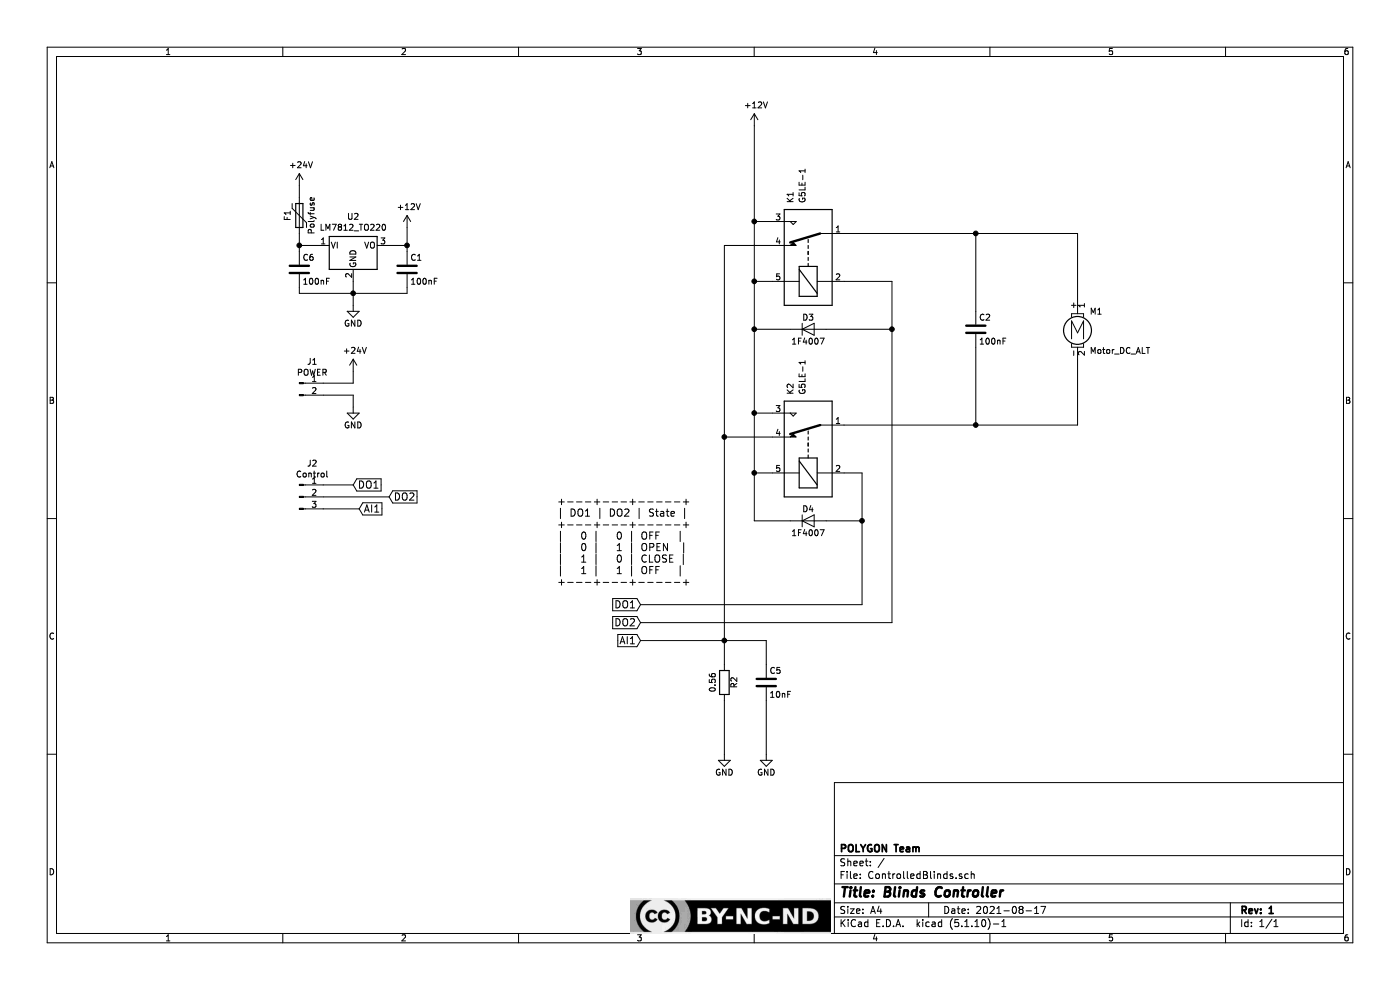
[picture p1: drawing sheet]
EESchema Schematic File Version 4
EELAYER 30 0
EELAYER END
$Descr A4 11693 8268
encoding utf-8
Sheet 1 1
Title "Blinds Controller"
Date "2021-08-17"
Rev "1"
Comp "POLYGON Team"
Comment1 ""
Comment2 ""
Comment3 ""
Comment4 ""
$EndDescr
$Comp
L ControlledBlinds-rescue:G5LE-1-Relay1 K1
U 1 1
P 6750 2150
F 0 "K1" H 7200 2300 50  0000 L CNN
F 1 "G5LE-1" H 7200 2200 50  0000 L CNN
F 2 "Relay_THT:Relay_SPDT_Omron-G5LE-1" H 7200 2100 50  0001 L CNN
F 3 "" H 6750 1750 50  0001 C CNN
	1    6750 2150
	0    -1   -1   0   
$EndComp
$Comp
L ControlledBlinds-rescue:G5LE-1-Relay1 K2
U 1 1
P 6750 3750
F 0 "K2" H 7200 3900 50  0000 L CNN
F 1 "G5LE-1" H 7200 3800 50  0000 L CNN
F 2 "Relay_THT:Relay_SPDT_Omron-G5LE-1" H 7200 3700 50  0001 L CNN
F 3 "" H 6750 3350 50  0001 C CNN
	1    6750 3750
	0    -1   -1   0   
$EndComp
$Comp
L ControlledBlinds-rescue:GND-power1 #PWR01
U 1 1
P 6050 6300
F 0 "#PWR01" H 6050 6050 50  0001 C CNN
F 1 "GND" H 6050 6150 50  0000 C CNN
F 2 "" H 6050 6300 50  0001 C CNN
F 3 "" H 6050 6300 50  0001 C CNN
	1    6050 6300
	1    0    0    -1  
$EndComp
$Comp
L ControlledBlinds-rescue:Motor_DC_ALT-Motor1 M1
U 1 1
P 9000 2700
F 0 "M1" H 9100 2800 50  0000 L CNN
F 1 "Motor_DC_ALT" H 9100 2500 50  0000 L TNN
F 2 "Connector_Phoenix_MSTB:PhoenixContact_MSTBA_2,5_2-G-5,08_1x02_P5.08mm_Horizontal" H 9000 2610 50  0001 C CNN
F 3 "" H 9000 2610 50  0001 C CNN
	1    9000 2700
	1    0    0    -1  
$EndComp
Text Notes 4650 4900 0    60   ~ 0
+---+---+-----+\n| DO1 | DO2 | State |\n+---+---+-----+\n|   0 |   0 | OFF   |\n|   0 |   1 | OPEN  |\n|   1 |   0 | CLOSE |\n|   1 |   1 | OFF   |\n+---+---+-----+
$Comp
L ControlledBlinds-rescue:Polyfuse-device F1
U 1 1
P 2500 1800
F 0 "F1" V 2400 1800 50  0000 C CNN
F 1 "Polyfuse" V 2600 1800 50  0000 C CNN
F 2 "Fuse:Fuseholder_TR5_Littelfuse_No560_No460" H 2550 1600 50  0001 L CNN
F 3 "" H 2500 1800 50  0001 C CNN
	1    2500 1800
	1    0    0    -1  
$EndComp
Text GLabel 5350 5050 0    60   Input ~ 0
DO1
Text GLabel 5350 5200 0    60   Input ~ 0
DO2
$Comp
L ControlledBlinds-rescue:GND-power1 #PWR05
U 1 1
P 2950 3400
F 0 "#PWR05" H 2950 3150 50  0001 C CNN
F 1 "GND" H 2950 3250 50  0000 C CNN
F 2 "" H 2950 3400 50  0001 C CNN
F 3 "" H 2950 3400 50  0001 C CNN
	1    2950 3400
	1    0    0    -1  
$EndComp
Wire Wire Line
	6450 3650 6050 3650
Wire Wire Line
	6450 2050 6050 2050
Wire Wire Line
	6300 3450 6450 3450
Wire Wire Line
	6300 1850 6300 2350
Wire Wire Line
	6300 2350 6300 2750
Wire Wire Line
	6300 2750 6300 3450
Wire Wire Line
	6300 3450 6300 3950
Wire Wire Line
	6300 3950 6300 4350
Wire Wire Line
	6450 1850 6300 1850
Connection ~ 6300 1850
Wire Wire Line
	6300 2350 6450 2350
Wire Wire Line
	6300 3950 6450 3950
Wire Wire Line
	7200 3950 7200 4350
Wire Wire Line
	7200 4350 7200 5050
Wire Wire Line
	7200 3950 7050 3950
Wire Wire Line
	7050 2350 7450 2350
Wire Wire Line
	7450 2350 7450 2750
Wire Wire Line
	7450 2750 7450 5200
Wire Wire Line
	8150 3550 8150 2900
Wire Wire Line
	8150 1950 8150 2600
Connection ~ 6300 2350
Connection ~ 6300 3450
Connection ~ 6300 3950
Wire Wire Line
	2700 3200 2950 3200
Wire Wire Line
	2700 3300 2950 3300
Wire Wire Line
	6300 4350 6600 4350
Wire Wire Line
	6900 4350 7200 4350
Connection ~ 7200 4350
Wire Wire Line
	6300 2750 6600 2750
Connection ~ 6300 2750
Wire Wire Line
	6900 2750 7450 2750
Connection ~ 7450 2750
Text GLabel 2950 4050 2    60   Input ~ 0
DO1
Text GLabel 3250 4150 2    60   Input ~ 0
DO2
Wire Wire Line
	9000 1950 9000 2500
Wire Wire Line
	9000 3550 9000 3000
Wire Wire Line
	2950 3300 2950 3400
Wire Wire Line
	2950 3200 2950 3100
Wire Wire Line
	7200 5050 5350 5050
Wire Wire Line
	7450 5200 5350 5200
Wire Wire Line
	6050 5850 6050 6300
Text GLabel 5350 5350 0    60   Input ~ 0
AI1
Wire Wire Line
	5350 5350 6050 5350
Connection ~ 6050 5350
Wire Wire Line
	6050 5350 6050 5550
$Comp
L ControlledBlinds-rescue:R-device R2
U 1 1
P 6050 5700
F 0 "R2" V 6130 5700 50  0000 C CNN
F 1 "0.56" V 5950 5700 50  0000 C CNN
F 2 "Resistor_THT:R_Axial_Power_L25.0mm_W6.4mm_P27.94mm" V 5980 5700 50  0001 C CNN
F 3 "" H 6050 5700 50  0001 C CNN
	1    6050 5700
	1    0    0    -1  
$EndComp
Text GLabel 3000 4250 2    60   Input ~ 0
AI1
$Comp
L Connector:Conn_01x02_Male J1
U 1 1
P 2500 3200
F 0 "J1" H 2608 3381 50  0000 C CNN
F 1 "POWER" H 2608 3290 50  0000 C CNN
F 2 "Connector_Phoenix_MSTB:PhoenixContact_MSTBA_2,5_2-G_1x02_P5.00mm_Horizontal" H 2500 3200 50  0001 C CNN
F 3 "~" H 2500 3200 50  0001 C CNN
	1    2500 3200
	1    0    0    -1  
$EndComp
$Comp
L ControlledBlinds-rescue:LM7812_TO220-regul U2
U 1 1
P 2950 2050
F 0 "U2" H 2950 2292 50  0000 C CNN
F 1 "LM7812_TO220" H 2950 2201 50  0000 C CNN
F 2 "Package_TO_SOT_THT:TO-220-3_Horizontal_TabDown" H 2950 2275 50  0001 C CIN
F 3 "http://www.fairchildsemi.com/ds/LM/LM7805.pdf" H 2950 2000 50  0001 C CNN
	1    2950 2050
	1    0    0    -1  
$EndComp
$Comp
L power:+24V #PWR02
U 1 1
P 2500 1550
F 0 "#PWR02" H 2500 1400 50  0001 C CNN
F 1 "+24V" H 2515 1723 50  0000 C CNN
F 2 "" H 2500 1550 50  0001 C CNN
F 3 "" H 2500 1550 50  0001 C CNN
	1    2500 1550
	1    0    0    -1  
$EndComp
$Comp
L power:+12V #PWR07
U 1 1
P 3400 1900
F 0 "#PWR07" H 3400 1750 50  0001 C CNN
F 1 "+12V" H 3415 2073 50  0000 C CNN
F 2 "" H 3400 1900 50  0001 C CNN
F 3 "" H 3400 1900 50  0001 C CNN
	1    3400 1900
	1    0    0    -1  
$EndComp
Wire Wire Line
	3250 2050 3400 2050
Wire Wire Line
	3400 2050 3400 1900
Wire Wire Line
	2650 2050 2500 2050
$Comp
L ControlledBlinds-rescue:GND-power1 #PWR06
U 1 1
P 2950 2550
F 0 "#PWR06" H 2950 2300 50  0001 C CNN
F 1 "GND" H 2950 2400 50  0000 C CNN
F 2 "" H 2950 2550 50  0001 C CNN
F 3 "" H 2950 2550 50  0001 C CNN
	1    2950 2550
	1    0    0    -1  
$EndComp
$Comp
L ControlledBlinds-rescue:C-device C6
U 1 1
P 2500 2250
F 0 "C6" H 2525 2350 50  0000 L CNN
F 1 "100nF" H 2525 2150 50  0000 L CNN
F 2 "Capacitor_SMD:C_0805_2012Metric" H 2538 2100 50  0001 C CNN
F 3 "" H 2500 2250 50  0001 C CNN
	1    2500 2250
	1    0    0    -1  
$EndComp
Wire Wire Line
	2500 2050 2500 2100
Wire Wire Line
	2500 2400 2500 2450
Wire Wire Line
	2500 2450 2950 2450
Wire Wire Line
	3400 2450 3400 2400
Wire Wire Line
	2950 2550 2950 2450
Connection ~ 2950 2450
Wire Wire Line
	2950 2450 3400 2450
Wire Wire Line
	2950 2350 2950 2450
Wire Wire Line
	3400 2100 3400 2050
Connection ~ 3400 2050
$Comp
L power:+24V #PWR04
U 1 1
P 2950 3100
F 0 "#PWR04" H 2950 2950 50  0001 C CNN
F 1 "+24V" H 2965 3273 50  0000 C CNN
F 2 "" H 2950 3100 50  0001 C CNN
F 3 "" H 2950 3100 50  0001 C CNN
	1    2950 3100
	1    0    0    -1  
$EndComp
$Comp
L power:+12V #PWR08
U 1 1
P 6300 1050
F 0 "#PWR08" H 6300 900 50  0001 C CNN
F 1 "+12V" H 6315 1223 50  0000 C CNN
F 2 "" H 6300 1050 50  0001 C CNN
F 3 "" H 6300 1050 50  0001 C CNN
	1    6300 1050
	1    0    0    -1  
$EndComp
Wire Wire Line
	2500 1950 2500 2050
Connection ~ 2500 2050
Wire Wire Line
	2500 1550 2500 1650
Wire Wire Line
	6300 1050 6300 1850
$Comp
L ControlledBlinds-rescue:D-device D3
U 1 1
P 6750 2750
F 0 "D3" H 6750 2850 50  0000 C CNN
F 1 "1F4007" H 6750 2650 50  0000 C CNN
F 2 "Diode_SMD:D_SMA" H 6750 2750 50  0001 C CNN
F 3 "" H 6750 2750 50  0001 C CNN
	1    6750 2750
	1    0    0    -1  
$EndComp
$Comp
L ControlledBlinds-rescue:D-device D4
U 1 1
P 6750 4350
F 0 "D4" H 6750 4450 50  0000 C CNN
F 1 "1F4007" H 6750 4250 50  0000 C CNN
F 2 "Diode_SMD:D_SMA" H 6750 4350 50  0001 C CNN
F 3 "" H 6750 4350 50  0001 C CNN
	1    6750 4350
	1    0    0    -1  
$EndComp
$Comp
L ControlledBlinds-rescue:C-device C1
U 1 1
P 3400 2250
F 0 "C1" H 3425 2350 50  0000 L CNN
F 1 "100nF" H 3425 2150 50  0000 L CNN
F 2 "Capacitor_SMD:C_0805_2012Metric" H 3438 2100 50  0001 C CNN
F 3 "" H 3400 2250 50  0001 C CNN
	1    3400 2250
	1    0    0    -1  
$EndComp
$Comp
L ControlledBlinds-rescue:C-device C2
U 1 1
P 8150 2750
F 0 "C2" H 8175 2850 50  0000 L CNN
F 1 "100nF" H 8175 2650 50  0000 L CNN
F 2 "Capacitor_SMD:C_0805_2012Metric" H 8188 2600 50  0001 C CNN
F 3 "" H 8150 2750 50  0001 C CNN
	1    8150 2750
	1    0    0    -1  
$EndComp
$Comp
L ControlledBlinds-rescue:C-device C5
U 1 1
P 6400 5700
F 0 "C5" H 6425 5800 50  0000 L CNN
F 1 "10nF" H 6425 5600 50  0000 L CNN
F 2 "Capacitor_SMD:C_0805_2012Metric" H 6438 5550 50  0001 C CNN
F 3 "" H 6400 5700 50  0001 C CNN
	1    6400 5700
	1    0    0    -1  
$EndComp
Wire Wire Line
	6050 5350 6400 5350
Wire Wire Line
	6400 5350 6400 5550
$Comp
L ControlledBlinds-rescue:GND-power1 #PWR0101
U 1 1
P 6400 6300
F 0 "#PWR0101" H 6400 6050 50  0001 C CNN
F 1 "GND" H 6400 6150 50  0000 C CNN
F 2 "" H 6400 6300 50  0001 C CNN
F 3 "" H 6400 6300 50  0001 C CNN
	1    6400 6300
	1    0    0    -1  
$EndComp
Wire Wire Line
	6400 5850 6400 6300
Connection ~ 8150 3550
Connection ~ 8150 1950
Wire Wire Line
	8150 3550 9000 3550
Wire Wire Line
	8150 1950 9000 1950
Wire Wire Line
	7050 1950 8150 1950
Wire Wire Line
	7050 3550 8150 3550
Wire Wire Line
	6050 2050 6050 3650
Wire Wire Line
	6050 3650 6050 5350
Connection ~ 6050 3650
Wire Wire Line
	3000 4250 2700 4250
Wire Wire Line
	2700 4150 3250 4150
Wire Wire Line
	2700 4050 2950 4050
$Comp
L Connector:Conn_01x03_Male J2
U 1 1
P 2500 4150
F 0 "J2" H 2608 4431 50  0000 C CNN
F 1 "Control" H 2608 4340 50  0000 C CNN
F 2 "Connector_Phoenix_MSTB:PhoenixContact_MSTBA_2,5_3-G-5,08_1x03_P5.08mm_Horizontal" H 2500 4150 50  0001 C CNN
F 3 "~" H 2500 4150 50  0001 C CNN
	1    2500 4150
	1    0    0    -1  
$EndComp
$EndSCHEMATC
